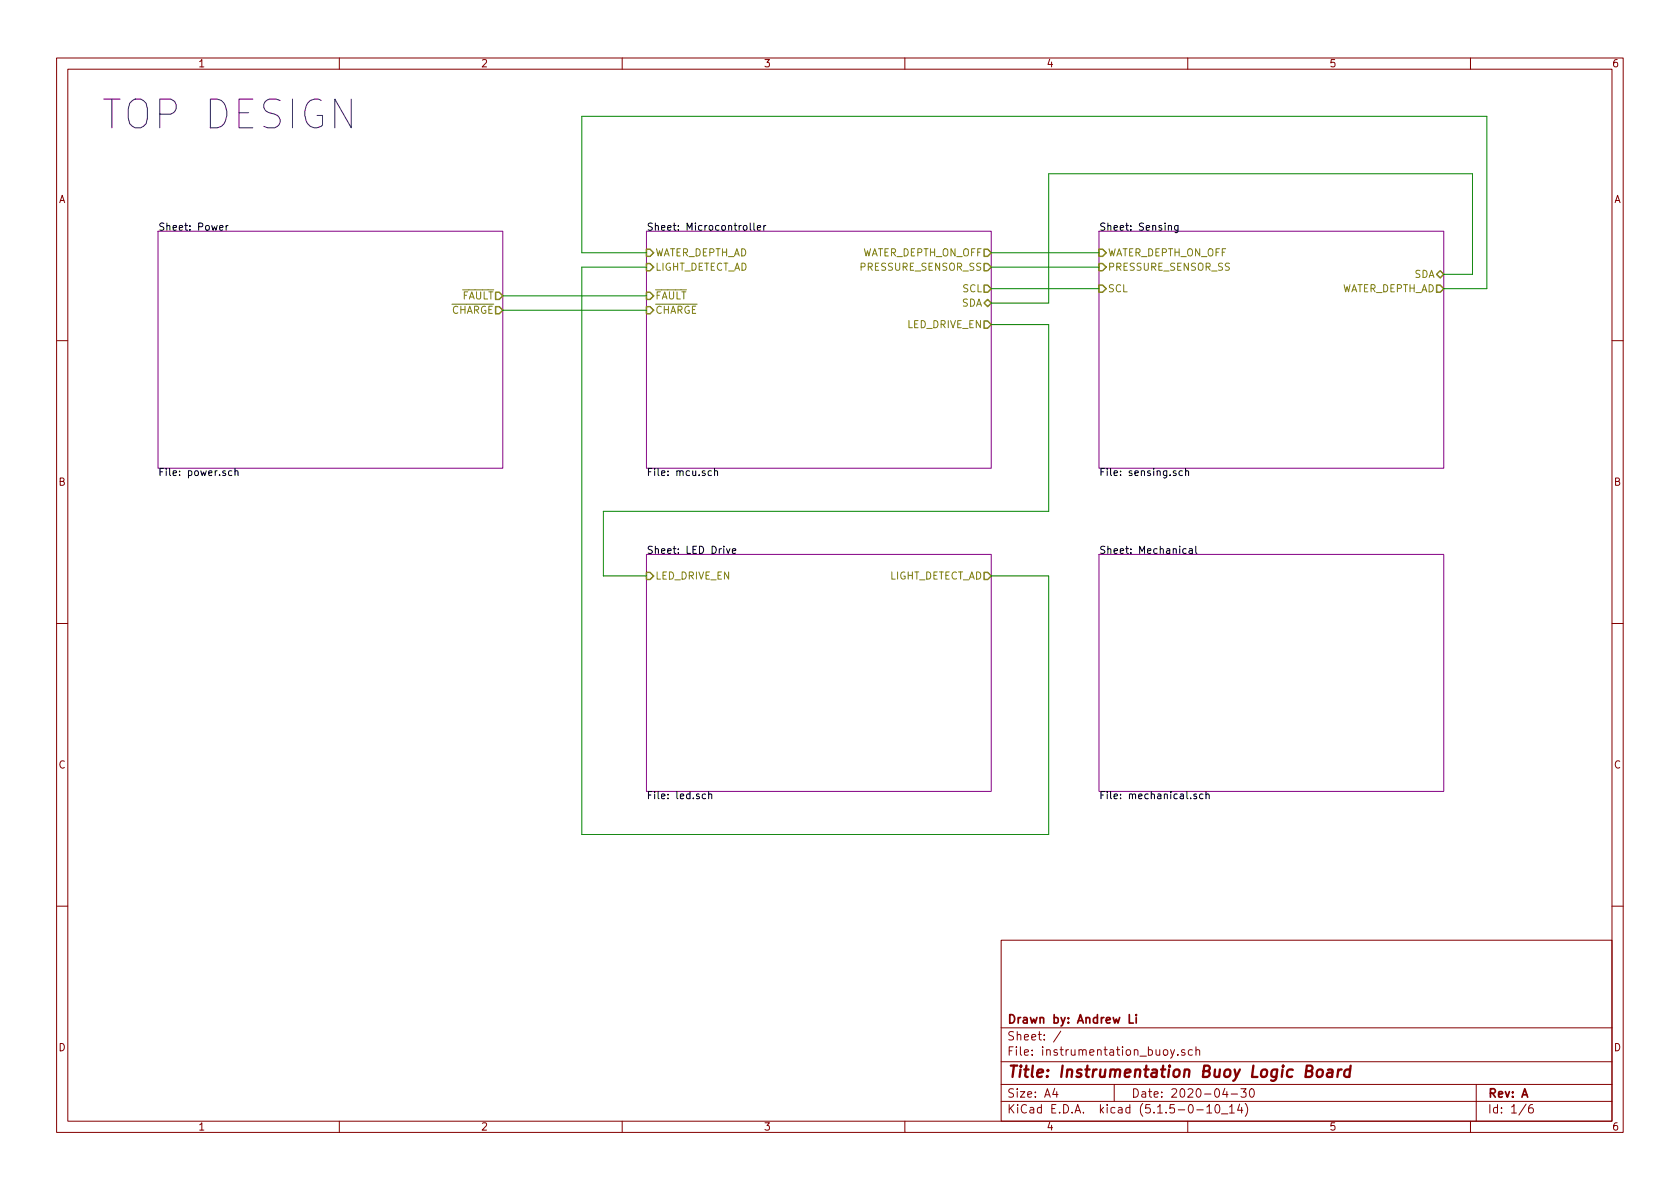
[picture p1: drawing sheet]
EESchema Schematic File Version 4
EELAYER 30 0
EELAYER END
$Descr A4 11693 8268
encoding utf-8
Sheet 1 6
Title "Instrumentation Buoy Logic Board"
Date "2020-04-30"
Rev "A"
Comp "Drawn by: Andrew Li"
Comment1 ""
Comment2 ""
Comment3 ""
Comment4 ""
$EndDescr
$Sheet
S 1100 1600 2400 1650
U 5EAAF227
F0 "Power" 50
F1 "power.sch" 50
F2 "~FAULT" O R 3500 2050 50 
F3 "~CHARGE" O R 3500 2150 50 
$EndSheet
$Sheet
S 4500 1600 2400 1650
U 534905EB
F0 "Microcontroller" 50
F1 "mcu.sch" 50
F2 "WATER_DEPTH_AD" I L 4500 1750 50 
F3 "PRESSURE_SENSOR_SS" O R 6900 1850 50 
F4 "LIGHT_DETECT_AD" I L 4500 1850 50 
F5 "SCL" O R 6900 2000 50 
F6 "SDA" B R 6900 2100 50 
F7 "~FAULT" I L 4500 2050 50 
F8 "~CHARGE" I L 4500 2150 50 
F9 "WATER_DEPTH_ON_OFF" O R 6900 1750 50 
F10 "LED_DRIVE_EN" O R 6900 2250 50 
$EndSheet
$Sheet
S 7650 1600 2400 1650
U 53490448
F0 "Sensing" 50
F1 "sensing.sch" 50
F2 "WATER_DEPTH_ON_OFF" I L 7650 1750 50 
F3 "PRESSURE_SENSOR_SS" I L 7650 1850 50 
F4 "SCL" I L 7650 2000 50 
F5 "SDA" B R 10050 1900 50 
F6 "WATER_DEPTH_AD" O R 10050 2000 50 
$EndSheet
$Sheet
S 4500 3850 2400 1650
U 53810CFF
F0 "LED Drive" 50
F1 "led.sch" 50
F2 "LIGHT_DETECT_AD" O R 6900 4000 50 
F3 "LED_DRIVE_EN" I L 4500 4000 50 
$EndSheet
$Sheet
S 7650 3850 2400 1650
U 5ED51E12
F0 "Mechanical" 50
F1 "mechanical.sch" 50
$EndSheet
Wire Wire Line
	6900 2000 7650 2000
Wire Wire Line
	6900 1850 7650 1850
Wire Wire Line
	6900 1750 7650 1750
Wire Wire Line
	6900 2100 7300 2100
Wire Wire Line
	7300 2100 7300 1200
Wire Wire Line
	7300 1200 10250 1200
Wire Wire Line
	10250 1200 10250 1900
Wire Wire Line
	10250 1900 10050 1900
Wire Wire Line
	3500 2050 4500 2050
Wire Wire Line
	3500 2150 4500 2150
Wire Wire Line
	4500 1750 4050 1750
Wire Wire Line
	4050 1750 4050 800 
Wire Wire Line
	4050 800  10350 800 
Wire Wire Line
	10350 800  10350 2000
Wire Wire Line
	10350 2000 10050 2000
Wire Wire Line
	6900 2250 7300 2250
Wire Wire Line
	7300 2250 7300 3550
Wire Wire Line
	7300 3550 4200 3550
Wire Wire Line
	4200 3550 4200 4000
Wire Wire Line
	4200 4000 4500 4000
Wire Wire Line
	6900 4000 7300 4000
Wire Wire Line
	7300 4000 7300 5800
Wire Wire Line
	7300 5800 4050 5800
Wire Wire Line
	4050 5800 4050 1850
Wire Wire Line
	4050 1850 4500 1850
Text Notes 700  900  0    200  ~ 0
TOP DESIGN
$EndSCHEMATC
